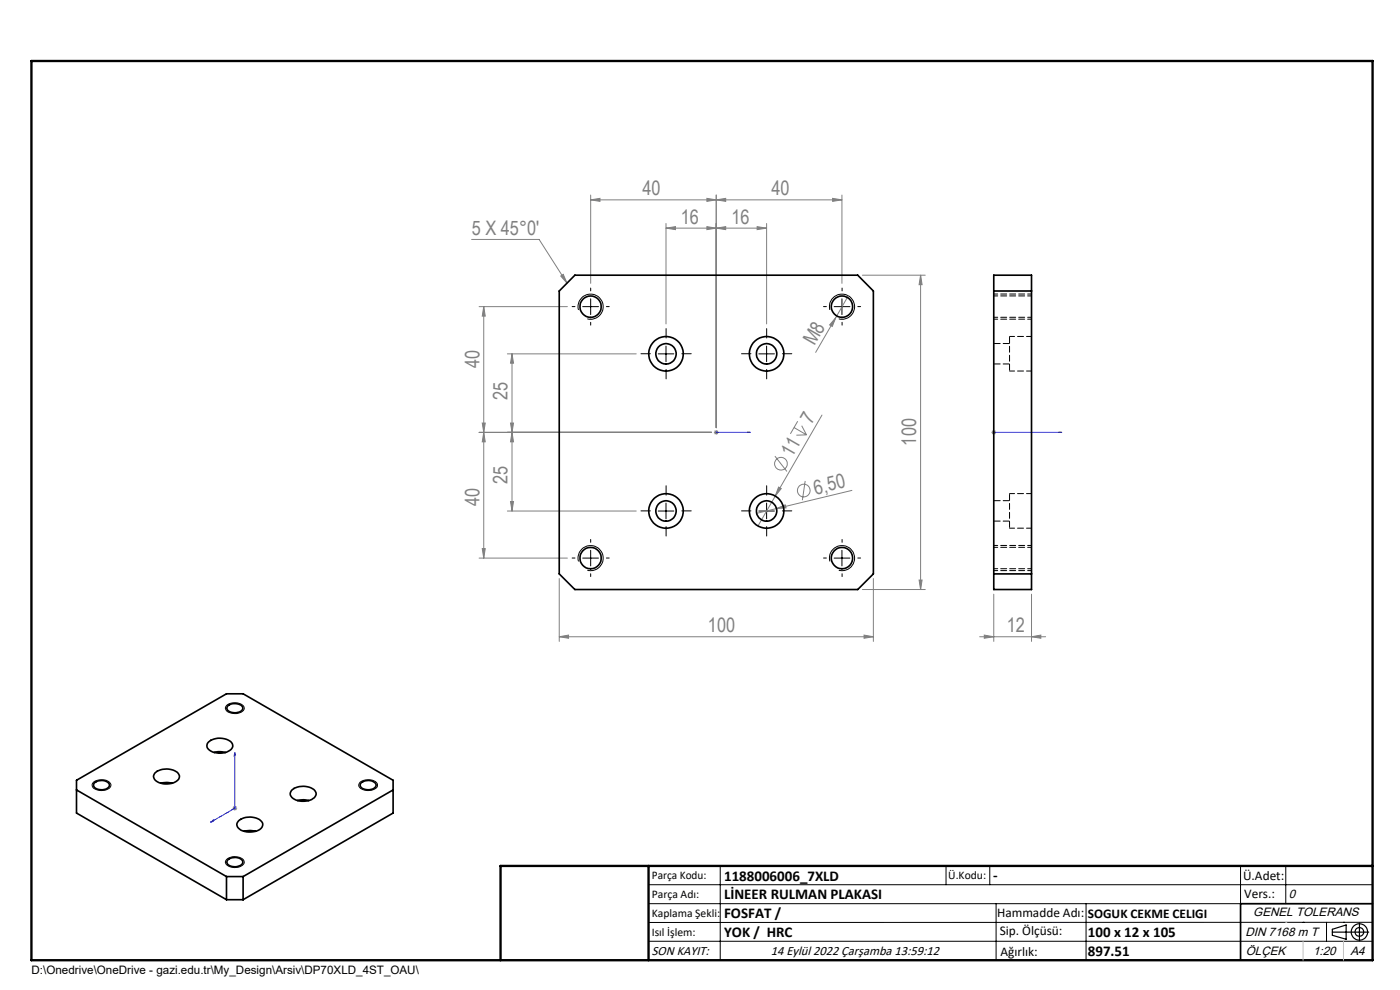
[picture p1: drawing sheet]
<svg xmlns="http://www.w3.org/2000/svg" width="297mm" height="210mm" viewBox="0 0 297 210" stroke-linecap="round" stroke-linejoin="round" font-family="sans-serif">
<g fill="none" stroke="#808080" stroke-width=".21">
<path d="M100 50.8h14.4l5.9 9.3M119 58.6l.5-.4 .8 1.9zM125.3 42.4l2-.3v.6zM125.3 42.4h53.3M125.3 41.4v18.7M141.3 48.4l2-.3v.6zM141.3 48.4h21.3M141.3 47.4v21.3M150 48.1l1.9 .3-1.9 .3zM150 42.1l1.9 .3-1.9 .3zM151.9 48.4l2.1-.3v.6zM151.9 42.4l2.1-.3v.6z"/>
<path d="M151.9 41.4v49.3M160.6 48.1l2 .3-2 .3zM162.6 47.4v21.3M176.6 42.1l2 .3-2 .3zM178.6 41.4v18.7M183 58.4h13.3M195.3 58.4l.3 2h-.6zM195.3 58.4v66.7M101.6 65h18.8M102.6 65l.3 2.1h-.6zM102.6 65v53.4M107.6 75.1h27.4"/>
<path d="M108.6 75.1l.3 1.9h-.6zM108.6 75.1v33.3M177.3 67.4l-.7 1.8-.6-.3zM177.3 67.4l-4.3 7.3M180 62.8l-2.7 4.6M101.6 91.7h49.4M102.3 89.7h.6l-.3 2zM102.6 91.7l.3 2h-.6zM108.3 89.7h.6l-.3 2zM108.6 91.7l.3 2h-.6zM151.4 91.7h1.1M151.6 91.4l.7 .7"/>
<path d="M151.9 91.2v1M152.3 91.4l-.7 .7M164.4 96.8l2.5 3.2M168.5 90.7l2.6 1.5M169.2 89.4l-1.5 2.6M170.1 90.3l1 1.9M171.1 92.2l-2.2 .1M174.4 88l-13.6 23.6M210.3 91.7h1M210.5 91.4l.7 .7M210.8 91.2v1M211.2 91.4l-.7 .7"/>
<path d="M101.6 118.4h18.8M102.3 116.4h.6l-.3 2zM107.6 108.4h27.4M108.3 106.4h.6l-.3 2zM164.7 107.9l1.9-.8 .2 .6zM165.2 103.3l.5 .3-1.2 1.6zM170.8 102l-.6 4.1M180.7 104l-20.2 4.9M118.6 135.1l2-.4v.7zM118.6 122.7v13.4M118.6 135.1h66.7M183 125.1h13.3"/>
<path d="M183.3 134.7l2 .4-2 .3zM185.3 122.7v13.4M195 123h.6l-.3 2.1zM207.8 135.1h14M208.8 134.7l2 .4-2 .3zM210.8 126v10.1M218.8 135.1l2-.4v.7zM218.8 126v10.1M49.3 171.4h1M49.5 171.1l.7 .7M49.8 170.9v1M50.2 171.1l-.7 .7"/>
<circle cx="165.7" cy="98.4" r="1.34"/>
<circle cx="170.5" cy="104.1" r="1.36"/>
</g>
<g fill="none" stroke="#000" stroke-width=".21">
<path d="M122.7 65.7a2.66 2.66 0 0 1 2.4-3.3 2.66 2.66 0 0 1 2.8 2.9 2.66 2.66 0 0 1-3.3 2.3M123.6 65h3.4M125.3 63.4v3.3M139.6 75.1h3.3M141.3 73.4v3.3M161 75.1h3.3M162.6 73.4v3.3M176 65.7a2.67 2.67 0 0 1 2.3-3.3 2.67 2.67 0 0 1 3 2.8 2.67 2.67 0 0 1-3.4 2.4M177 65h3.3M178.6 63.4v3.3M122.7 119.1a2.66 2.66 0 0 1 2.4-3.4 2.66 2.66 0 0 1 2.8 2.9 2.66 2.66 0 0 1-3.3 2.4M123.6 118.4h3.4"/>
<path d="M125.3 116.7v3.3M139.6 108.4h3.3M141.3 106.7v3.4M161 108.4h3.3M162.6 106.7v3.4M176 119.1a2.67 2.67 0 0 1 2.3-3.4 2.67 2.67 0 0 1 3 2.9 2.67 2.67 0 0 1-3.4 2.4M177 118.4h3.3M178.6 116.7v3.3M48.1 149.6a2.79 2.79 0 0 1 3.6 .3 1.14 1.14 0 0 1-1.2 1.4 2.19 2.19 0 0 1-2.7-1.1zM19.8 165.9a2.79 2.79 0 0 1 3.6 .3 .96 .96 0 0 1-.8 1.3 2.56 2.56 0 0 1-3-.7l-.1-.4zM76.4 165.9a2.83 2.83 0 0 1 3.6 .3l.1 .2a1.43 1.43 0 0 1-1.7 1.3 2.04 2.04 0 0 1-2.3-1.1zM48.1 182.3a2.79 2.79 0 0 1 3.6 .2 1.16 1.16 0 0 1-1.2 1.5 2.19 2.19 0 0 1-2.7-1.1z"/>
<path d="M137.6 187.7h153.6M137.6 191.7h153.6M137.6 199.7h153.6M152.8 183.7v20M200.7 183.7v4M210 183.7v4M211.3 191.7v12M230.4 191.7v12M263.2 183.7v20M272.8 183.7v8M276.4 195.6h.1M281.4 195.6v4.1"/>
<path d="M285 195.6h.1M291.2 195.6l-153.6 .1"/>
</g>
<g fill="none" stroke="#000" stroke-width=".25">
<path d="M282.6 197.7h7.8M282.6 197.1l3-.9v3l-3-.8zM288.4 195.8v3.8M106.2 203.7h185"/>
<circle cx="288.4" cy="197.7" r="1.74"/>
<circle cx="288.4" cy="197.7" r=".93"/>
</g>
<path d="M151.8 91.7h.4zM151.9 91.7h7.3M151.9 91.7h.1M159.2 91.7h-.7h.7M210.6 91.7h.4zM210.8 91.7h.1M210.8 91.7h14.4M225.2 91.7h-.7h.7M49.8 159.7l.2 .5-.3 .1zM49.8 159.7v11.7l-5.1 3M44.7 174.4l.5-.5v.3z" fill="none" stroke="#00f" stroke-width=".21"/>
<g fill="none" stroke="#000" stroke-width=".21" stroke-dasharray="15.2 1.3 1.3 1.3">
<path d="M122 65h-.6M125.3 61.7v-.6M125.3 68.4v.6M128.6 65h.6M138 75h-2M141.3 71.7v-2M141.3 78.4v2M144.6 75h2M159.3 75h-2M162.6 71.7v-2M162.6 78.4v2M166 75h2"/>
<path d="M175.3 65h-.6M178.6 61.7v-.6M178.6 68.4v.6M182 65h.6M122 118.4h-.6M125.3 115v-.6M128.6 118.4h.6M138 108.4h-2M141.3 105v-2M141.3 111.7v2M144.6 108.4h2M159.3 108.4h-2"/>
<path d="M162.6 105v-2M162.6 111.7v2M166 108.4h2M175.3 118.4h-.6M178.6 115v-.6M182 118.4h.6M125.3 121.7v.6M178.6 121.7v.6"/>
</g>
<path d="M210.8 67.7h8M218.8 62.4h-8M218.8 115.7h-8M210.8 121h8" fill="none" stroke="#000" stroke-width=".21" stroke-dasharray="1.3 .6" stroke-dashoffset=".4"/>
<path d="M291.2 191.7h-28v12" fill="none" stroke="#000" stroke-width=".35"/>
<path d="M6.7 12.9h284.5v190.8h-284.5zM137.6 183.7v20M291.2 183.7h-185v20" fill="none" stroke="#000" stroke-width=".5"/>
<path d="M276.4 199.7v4M285 199.7v4" fill="none" stroke="#c0c0c0" stroke-width=".21"/>
<path d="M272.8 195.6h.1" fill="none" stroke="#c0c0c0" stroke-width=".25"/>
<g fill="#00f">
<path d="M44.7 174.4l.5-.2v-.3zM49.8 159.7l-.1 .6 .3-.1zM158.5 91.7h.7zM151.8 91.7h.4z"/>
<path d="M210.6 91.7h.4zM224.5 91.7h.7z"/>
</g>
<g fill="#808080">
<path d="M164.7 107.9l1.9-.8 .2 .6z"/>
<path d="M165.2 103.3l.5 .3-1.2 1.6z"/>
<path d="M177.3 67.4l-.7 1.8-.6-.3z"/>
<path d="M183.3 134.7l2 .4-2 .3zM118.6 135.1l2-.4v.7z"/>
<path d="M160.6 48.1l2 .3-2 .3zM151.9 48.4l2.1-.3v.6zM176.6 42.1l2 .3-2 .3zM151.9 42.4l2.1-.3v.6zM218.8 135.1l2-.4v.7zM208.8 134.7l2 .4-2 .3z"/>
<path d="M141.3 48.4l2-.3v.6zM150 48.1l1.9 .3-1.9 .3zM125.3 42.4l2-.3v.6zM150 42.1l1.9 .3-1.9 .3zM119 58.6l.5-.4 .8 1.9z"/>
<path d="M108.6 75.1l.3 1.9h-.6zM108.3 89.7h.6l-.3 2zM108.6 91.7l.3 2h-.6zM108.3 106.4h.6l-.3 2zM102.6 65l.3 2.1h-.6zM102.3 89.7h.6l-.3 2zM102.6 91.7l.3 2h-.6zM102.3 116.4h.6l-.3 2zM195.3 58.4l.3 2h-.6zM195 123h.6l-.3 2.1z"/>
</g>
<g fill="none" stroke="#000" stroke-width=".35">
<path d="M122 58.4h60l3.3 3.3v60l-3.3 3.4h-60l-3.4-3.4v-60zM210.8 58.4h8v66.7h-8zM210.8 61.7h8M210.8 121.7h8M44.2 157.5a3.7 3.7 0 0 1 5.1 .3 1.43 1.43 0 0 1-1.3 1.8 3.5 3.5 0 0 1-4.1-1.1v-.5zM45.4 159.6l.8-.2 1.6 .2M48.2 149.9a2.34 2.34 0 0 1 3.3 .1 1.12 1.12 0 0 1-1.4 1.2 1.73 1.73 0 0 1-2-.9zM16.2 167.6l31.8 18.3M19.9 166.2a2.25 2.25 0 0 1 3.3 .1 1.15 1.15 0 0 1-1.4 1.2 1.73 1.73 0 0 1-2-.9zM32.8 164a3.8 3.8 0 0 1 5 .1 1.18 1.18 0 0 1-.7 1.8 3.7 3.7 0 0 1-4.4-.7l-.1-.5zM34.1 166.1l1.3-.1 1.1 .1M50.8 174a3.7 3.7 0 0 1 4.9 .5 1.42 1.42 0 0 1-1.3 1.8 3.8 3.8 0 0 1-4-.8l-.1-.8z"/>
<path d="M51.8 176.3l1.3-.1 1.1 .1M61.8 167.7a3.8 3.8 0 0 1 5 0 1.22 1.22 0 0 1-.7 1.9 3.8 3.8 0 0 1-4.4-.7l-.1-.5zM63.1 169.8l1.3-.2 1.1 .2M76.7 166a2.12 2.12 0 0 1 3.1 .5 1.79 1.79 0 0 1-2.5 .9 .83 .83 0 0 1-.8-.5 .83 .83 0 0 1 .2-.9zM83.4 167.6l-31.8 18.3M48 190.8l-31.8-18.3v-7l31.8-18.3h3.6l31.8 18.3v7l-31.8 18.3M48 185.9h3.6M48 190.8h3.6M48 185.9v4.9M48.2 182.5a2.25 2.25 0 0 1 3.3 .1v.2a1.58 1.58 0 0 1-2.1 1 1 1 0 0 1-1.2-1.3zM51.6 185.9v4.9"/>
<circle cx="125.3" cy="65.1" r="2.27"/>
<circle cx="141.3" cy="75.1" r="3.7"/>
<circle cx="141.3" cy="75.1" r="2.16"/>
<circle cx="162.6" cy="75.1" r="3.7"/>
<circle cx="162.6" cy="75.1" r="2.16"/>
<circle cx="178.6" cy="65.1" r="2.27"/>
<circle cx="125.3" cy="118.4" r="2.26"/>
<circle cx="141.3" cy="108.4" r="3.7"/>
<circle cx="141.3" cy="108.4" r="2.16"/>
<circle cx="162.6" cy="108.4" r="3.7"/>
<circle cx="162.6" cy="108.4" r="2.16"/>
<circle cx="178.6" cy="118.4" r="2.26"/>
</g>
<path d="M214.2 71.4v7.3M214.2 104.7v7.3" fill="none" stroke="#000" stroke-width=".21" stroke-dasharray="1.3 .6" stroke-dashoffset="-.2"/>
<path d="M210.8 67.3h8M218.8 62.8h-8M218.8 116.1h-8M210.8 120.6h8" fill="none" stroke="#000" stroke-width=".21" stroke-dasharray="1.3 .6" stroke-dashoffset=".4"/>
<path d="M214.2 78.7h4.6M218.8 71.4h-4.6M214.2 112h4.6M218.8 104.7h-4.6" fill="none" stroke="#000" stroke-width=".21" stroke-dasharray="1.3 .6" stroke-dashoffset=".2"/>
<path d="M210.8 77.2h3.4M214.2 72.9h-3.4M210.8 110.5h3.4M214.2 106.2h-3.4" fill="none" stroke="#000" stroke-width=".21" stroke-dasharray="1.3 .6" stroke-dashoffset="-.1"/>
<g font-size="4.2" fill="#808080">
<text x="136.3" y="41.4">40</text>
<text x="163.7" y="41.4">40</text>
<text x="144.4" y="47.4">16</text>
<text x="155.2" y="47.4">16</text>
<text x="100.1" y="49.8">5 X 45°0'</text>
<text x="172.8" y="73.5" transform="rotate(-60 172.8 73.5)">M8</text>
<text x="101.7" y="78.1" transform="rotate(-90 101.7 78.1)">40</text>
<text x="107.7" y="84.9" transform="rotate(-90 107.7 84.9)">25</text>
<text x="172.1" y="90.1" transform="rotate(-60 172.1 90.1)">7</text>
<text x="194.4" y="94.5" transform="rotate(-90 194.4 94.5)">100</text>
<text x="168.1" y="97.2" transform="rotate(-60 168.1 97.2)">11</text>
<text x="101.7" y="107.4" transform="rotate(-90 101.7 107.4)">40</text>
<text x="107.7" y="102.6" transform="rotate(-90 107.7 102.6)">25</text>
<text x="173" y="104.9" transform="rotate(-14 173 104.9)">6,50</text>
<text x="150.2" y="134.1">100</text>
<text x="213.6" y="134.1">12</text>
</g>
<g font-size="3.2">
<text x="153.6" y="186.8">1188006006_7XLD</text>
<text x="153.6" y="190.8">LİNEER RULMAN PLAKASI</text>
<text x="210.7" y="186.6">-</text>
<text x="153.6" y="194.8">FOSFAT /</text>
<text x="153.6" y="198.8">YOK / HRC</text>
<text x="230.8" y="198.7">100 x 12 x 105</text>
<text x="230.8" y="202.8">897.51</text>
</g>
<g font-size="2.8">
<text x="263.7" y="186.7">Ü.Adet:</text>
<text x="263.9" y="190.5">Vers.:</text>
<text x="211.5" y="194.5">Hammadde Adı:</text>
<text x="230.8" y="194.7">SOGUK CEKME CELIGI</text>
<text x="138.3" y="202.6">SON KAYIT:</text>
<text x="163.6" y="202.6">14 Eylül 2022 Çarşamba 13:59:12</text>
<text x="212.1" y="198.4">Sip. Ölçüsü:</text>
<text x="212.2" y="202.7">Ağırlık:</text>
</g>
<g font-size="2.6">
<text x="273.4" y="190.4">0</text>
<text x="265.9" y="194.4">GENEL TOLERANS</text>
<text x="264.2" y="198.5">DIN 7168 m T</text>
<text x="264.3" y="202.6">ÖLÇEK</text>
<text x="278.5" y="202.6">1:20</text>
<text x="286.5" y="202.6">A4</text>
</g>
<g font-size="2.5">
<text x="138.3" y="186.4">Parça Kodu:</text>
<text x="138.3" y="190.5">Parça Adı:</text>
<text x="201.2" y="186.5">Ü.Kodu:</text>
<text x="138.3" y="194.5">Kaplama Şekli:</text>
<text x="138.3" y="198.6">Isıl İşlem:</text>
<text x="6.7" y="206.7">D:\Onedrive\OneDrive - gazi.edu.tr\My_Design\Arsiv\DP70XLD_4ST_OAU\</text>
</g>
</svg>
